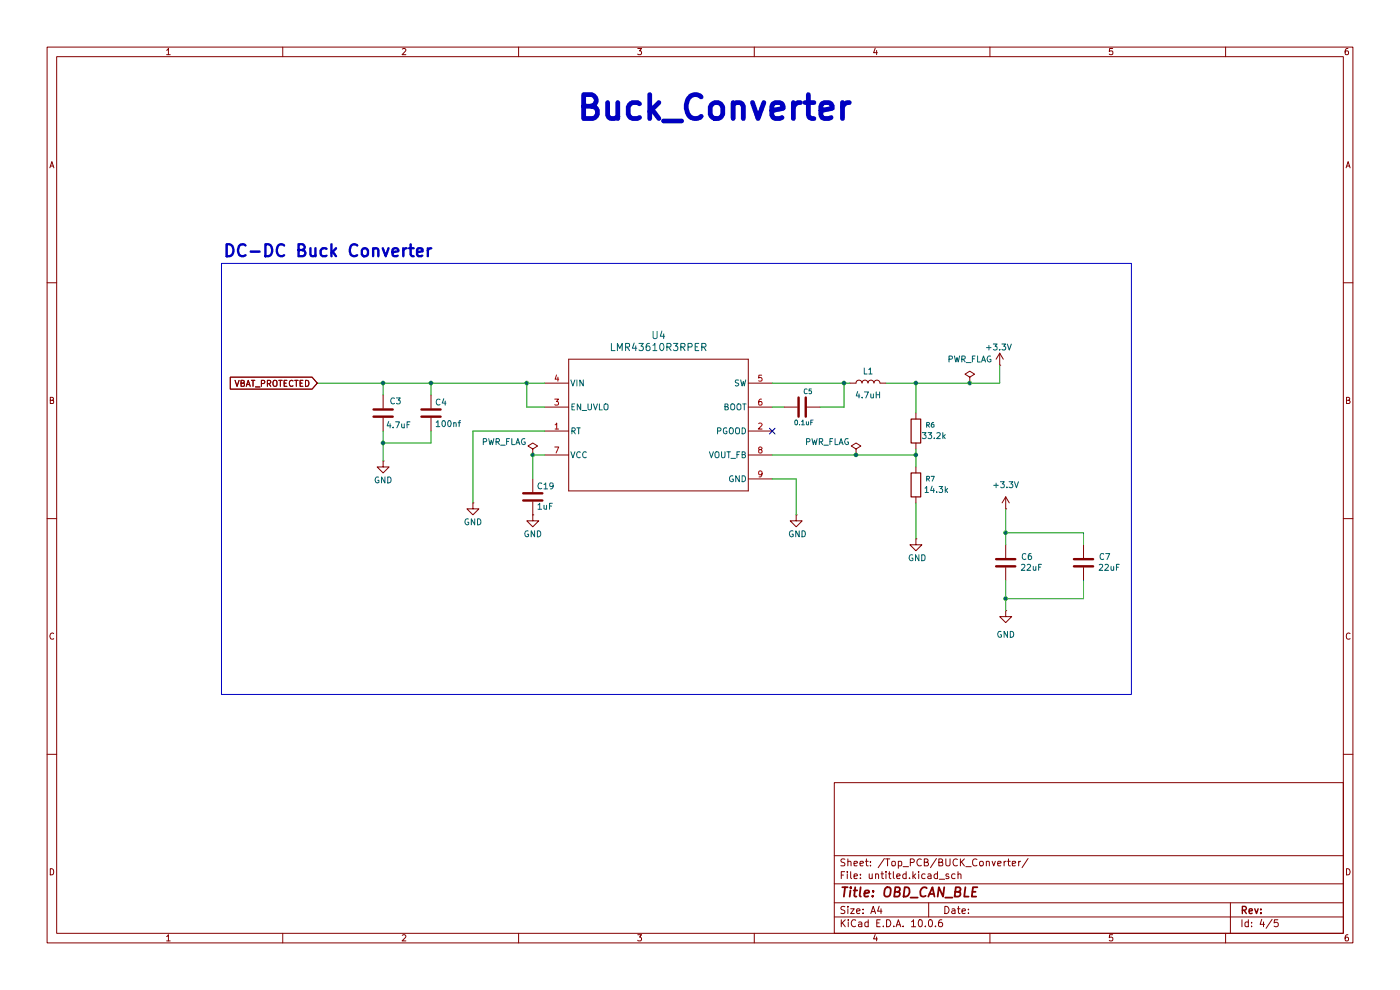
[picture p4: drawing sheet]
(kicad_sch
 (version 20260306)
 (generator "eeschema")
 (generator_version "10.0")
 (paper "A4")
 (title_block
  (title "OBD_CAN_BLE"))
 (lib_symbols
  (symbol "2026-10-13_06-47-46:LMR43610R3RPER"
   (pin_names
    (offset 0.254)) (exclude_from_sim no) (in_bom yes) (on_board yes)
   (in_pos_files yes)
   (duplicate_pin_numbers_are_jumpers no)
   (property "Reference" "U" (at 0 2.54 0) (show_name no) (do_not_autoplace no) (effects (font (size 1.524 1.524))))
   (property "Value" "LMR43610R3RPER" (at 0 0 0) (show_name no) (do_not_autoplace no) (effects (font (size 1.524 1.524))))
   (property "Footprint" "RPE0009A-MFG" (at 0 0 0) (show_name no) (do_not_autoplace no) (hide yes) (effects (font (size 1.27 1.27)
    (italic yes))))
   (property "Datasheet" "https://www.ti.com/lit/gpn/lmr43610" (at 0 0 0) (show_name no) (do_not_autoplace no) (hide yes) (effects (font (size 1.27 1.27)
    (italic yes))))
   (property "Description" "" (at 0 0 0) (show_name no) (do_not_autoplace no) (hide yes) (effects (font (size 1.27 1.27))))
   (property "ki_locked" "" (at 0 0 0) (show_name no) (do_not_autoplace no) (effects (font (size 1.27 1.27))))
   (symbol "LMR43610R3RPER_0_1"
    (polyline (pts (xy 5.08 5.08) (xy 5.08 -22.86)) (stroke (width 0.2032) (type default)) (fill (type none)))
    (polyline (pts (xy 5.08 -22.86) (xy 43.18 -22.86)) (stroke (width 0.2032) (type default)) (fill (type none)))
    (polyline (pts (xy 43.18 5.08) (xy 5.08 5.08)) (stroke (width 0.2032) (type default)) (fill (type none)))
    (polyline (pts (xy 43.18 -22.86) (xy 43.18 5.08)) (stroke (width 0.2032) (type default)) (fill (type none)))
    (pin unspecified line (at 0 -10.16 0) (length 5.08) (name "RT" (effects (font (size 1.27 1.27)))) (number "1" (effects (font (size 1.27 1.27)))))
    (pin open_collector line (at 48.26 -10.16 180) (length 5.08) (name "PGOOD" (effects (font (size 1.27 1.27)))) (number "2" (effects (font (size 1.27 1.27)))))
    (pin input line (at 0 -5.08 0) (length 5.08) (name "EN_UVLO" (effects (font (size 1.27 1.27)))) (number "3" (effects (font (size 1.27 1.27)))))
    (pin power_in line (at 0 0 0) (length 5.08) (name "VIN" (effects (font (size 1.27 1.27)))) (number "4" (effects (font (size 1.27 1.27)))))
    (pin unspecified line (at 48.26 0 180) (length 5.08) (name "SW" (effects (font (size 1.27 1.27)))) (number "5" (effects (font (size 1.27 1.27)))))
    (pin unspecified line (at 48.26 -5.08 180) (length 5.08) (name "BOOT" (effects (font (size 1.27 1.27)))) (number "6" (effects (font (size 1.27 1.27)))))
    (pin power_in line (at 0 -15.24 0) (length 5.08) (name "VCC" (effects (font (size 1.27 1.27)))) (number "7" (effects (font (size 1.27 1.27)))))
    (pin power_in line (at 48.26 -15.24 180) (length 5.08) (name "VOUT_FB" (effects (font (size 1.27 1.27)))) (number "8" (effects (font (size 1.27 1.27)))))
    (pin power_in line (at 48.26 -20.32 180) (length 5.08) (name "GND" (effects (font (size 1.27 1.27)))) (number "9" (effects (font (size 1.27 1.27))))))
   (embedded_fonts no))
  (symbol "Device:C"
   (pin_numbers (hide yes))
   (pin_names
    (offset 0.254)) (exclude_from_sim no) (in_bom yes) (on_board yes)
   (in_pos_files yes)
   (duplicate_pin_numbers_are_jumpers no)
   (property "Reference" "C" (at 0.635 2.54 0) (show_name no) (do_not_autoplace no) (effects (font (size 1.27 1.27)) (justify left)))
   (property "Value" "C" (at 0.635 -2.54 0) (show_name no) (do_not_autoplace no) (effects (font (size 1.27 1.27)) (justify left)))
   (property "Footprint" "" (at 0.9652 -3.81 0) (show_name no) (do_not_autoplace no) (hide yes) (effects (font (size 1.27 1.27))))
   (property "Datasheet" "" (at 0 0 0) (show_name no) (do_not_autoplace no) (hide yes) (effects (font (size 1.27 1.27))))
   (property "Description" "Unpolarized capacitor" (at 0 0 0) (show_name no) (do_not_autoplace no) (hide yes) (effects (font (size 1.27 1.27))))
   (symbol "C_0_1"
    (polyline (pts (xy -2.032 0.762) (xy 2.032 0.762)) (stroke (width 0.508) (type default)) (fill (type none)))
    (polyline (pts (xy -2.032 -0.762) (xy 2.032 -0.762)) (stroke (width 0.508) (type default)) (fill (type none))))
   (symbol "C_1_1"
    (pin passive line (at 0 3.81 270) (length 2.794) (name "" (effects (font (size 1.27 1.27)))) (number "1" (effects (font (size 1.27 1.27)))))
    (pin passive line (at 0 -3.81 90) (length 2.794) (name "" (effects (font (size 1.27 1.27)))) (number "2" (effects (font (size 1.27 1.27))))))
   (embedded_fonts no))
  (symbol "Device:L"
   (pin_numbers (hide yes))
   (pin_names
    (offset 1.016) (hide yes)) (exclude_from_sim no) (in_bom yes) (on_board yes)
   (in_pos_files yes)
   (duplicate_pin_numbers_are_jumpers no)
   (property "Reference" "L" (at -1.27 0 90) (show_name no) (do_not_autoplace no) (effects (font (size 1.27 1.27))))
   (property "Value" "L" (at 1.905 0 90) (show_name no) (do_not_autoplace no) (effects (font (size 1.27 1.27))))
   (property "Footprint" "" (at 0 0 0) (show_name no) (do_not_autoplace no) (hide yes) (effects (font (size 1.27 1.27))))
   (property "Datasheet" "" (at 0 0 0) (show_name no) (do_not_autoplace no) (hide yes) (effects (font (size 1.27 1.27))))
   (property "Description" "Inductor" (at 0 0 0) (show_name no) (do_not_autoplace no) (hide yes) (effects (font (size 1.27 1.27))))
   (symbol "L_0_1"
    (arc (start 0 2.54) (mid 0.6323 1.905) (end 0 1.27) (stroke (width 0) (type default)) (fill (type none)))
    (arc (start 0 1.27) (mid 0.6323 0.635) (end 0 0) (stroke (width 0) (type default)) (fill (type none)))
    (arc (start 0 0) (mid 0.6323 -0.635) (end 0 -1.27) (stroke (width 0) (type default)) (fill (type none)))
    (arc (start 0 -1.27) (mid 0.6323 -1.905) (end 0 -2.54) (stroke (width 0) (type default)) (fill (type none))))
   (symbol "L_1_1"
    (pin passive line (at 0 3.81 270) (length 1.27) (name "1" (effects (font (size 1.27 1.27)))) (number "1" (effects (font (size 1.27 1.27)))))
    (pin passive line (at 0 -3.81 90) (length 1.27) (name "2" (effects (font (size 1.27 1.27)))) (number "2" (effects (font (size 1.27 1.27))))))
   (embedded_fonts no))
  (symbol "Device:R"
   (pin_numbers (hide yes))
   (pin_names
    (offset 0)) (exclude_from_sim no) (in_bom yes) (on_board yes)
   (in_pos_files yes)
   (duplicate_pin_numbers_are_jumpers no)
   (property "Reference" "R" (at 2.032 0 90) (show_name no) (do_not_autoplace no) (effects (font (size 1.27 1.27))))
   (property "Value" "R" (at 0 0 90) (show_name no) (do_not_autoplace no) (effects (font (size 1.27 1.27))))
   (property "Footprint" "" (at -1.778 0 90) (show_name no) (do_not_autoplace no) (hide yes) (effects (font (size 1.27 1.27))))
   (property "Datasheet" "" (at 0 0 0) (show_name no) (do_not_autoplace no) (hide yes) (effects (font (size 1.27 1.27))))
   (property "Description" "Resistor" (at 0 0 0) (show_name no) (do_not_autoplace no) (hide yes) (effects (font (size 1.27 1.27))))
   (symbol "R_0_1"
    (rectangle (start -1.016 -2.54) (end 1.016 2.54) (stroke (width 0.254) (type default)) (fill (type none))))
   (symbol "R_1_1"
    (pin passive line (at 0 3.81 270) (length 1.27) (name "" (effects (font (size 1.27 1.27)))) (number "1" (effects (font (size 1.27 1.27)))))
    (pin passive line (at 0 -3.81 90) (length 1.27) (name "" (effects (font (size 1.27 1.27)))) (number "2" (effects (font (size 1.27 1.27))))))
   (embedded_fonts no))
  (symbol "power:+3.3V"
   (power global)
   (pin_numbers (hide yes))
   (pin_names
    (offset 0) (hide yes)) (exclude_from_sim no) (in_bom yes) (on_board yes)
   (in_pos_files yes)
   (duplicate_pin_numbers_are_jumpers no)
   (property "Reference" "#PWR" (at 0 -3.81 0) (show_name no) (do_not_autoplace no) (hide yes) (effects (font (size 1.27 1.27))))
   (property "Value" "+3.3V" (at 0 3.556 0) (show_name no) (do_not_autoplace no) (effects (font (size 1.27 1.27))))
   (property "Footprint" "" (at 0 0 0) (show_name no) (do_not_autoplace no) (hide yes) (effects (font (size 1.27 1.27))))
   (property "Datasheet" "" (at 0 0 0) (show_name no) (do_not_autoplace no) (hide yes) (effects (font (size 1.27 1.27))))
   (property "Description" "Power symbol creates a global label with name \"+3.3V\"" (at 0 0 0) (show_name no) (do_not_autoplace no) (hide yes) (effects (font (size 1.27 1.27))))
   (symbol "+3.3V_0_1"
    (polyline (pts (xy -0.762 1.27) (xy 0 2.54)) (stroke (width 0) (type default)) (fill (type none)))
    (polyline (pts (xy 0 2.54) (xy 0.762 1.27)) (stroke (width 0) (type default)) (fill (type none)))
    (polyline (pts (xy 0 0) (xy 0 2.54)) (stroke (width 0) (type default)) (fill (type none))))
   (symbol "+3.3V_1_1"
    (pin power_in line (at 0 0 90) (length 0) (name "" (effects (font (size 1.27 1.27)))) (number "1" (effects (font (size 1.27 1.27))))))
   (embedded_fonts no))
  (symbol "power:GND"
   (power global)
   (pin_numbers (hide yes))
   (pin_names
    (offset 0) (hide yes)) (exclude_from_sim no) (in_bom yes) (on_board yes)
   (in_pos_files yes)
   (duplicate_pin_numbers_are_jumpers no)
   (property "Reference" "#PWR" (at 0 -6.35 0) (show_name no) (do_not_autoplace no) (hide yes) (effects (font (size 1.27 1.27))))
   (property "Value" "GND" (at 0 -3.81 0) (show_name no) (do_not_autoplace no) (effects (font (size 1.27 1.27))))
   (property "Footprint" "" (at 0 0 0) (show_name no) (do_not_autoplace no) (hide yes) (effects (font (size 1.27 1.27))))
   (property "Datasheet" "" (at 0 0 0) (show_name no) (do_not_autoplace no) (hide yes) (effects (font (size 1.27 1.27))))
   (property "Description" "Power symbol creates a global label with name \"GND\" , ground" (at 0 0 0) (show_name no) (do_not_autoplace no) (hide yes) (effects (font (size 1.27 1.27))))
   (symbol "GND_0_1"
    (polyline (pts (xy 0 0) (xy 0 -1.27) (xy 1.27 -1.27) (xy 0 -2.54) (xy -1.27 -1.27) (xy 0 -1.27)) (stroke (width 0) (type default)) (fill (type none))))
   (symbol "GND_1_1"
    (pin power_in line (at 0 0 270) (length 0) (name "" (effects (font (size 1.27 1.27)))) (number "1" (effects (font (size 1.27 1.27))))))
   (embedded_fonts no))
  (symbol "power:PWR_FLAG"
   (power global)
   (pin_numbers (hide yes))
   (pin_names
    (offset 0) (hide yes)) (exclude_from_sim no) (in_bom yes) (on_board yes)
   (in_pos_files yes)
   (duplicate_pin_numbers_are_jumpers no)
   (property "Reference" "#FLG" (at 0 1.905 0) (show_name no) (do_not_autoplace no) (hide yes) (effects (font (size 1.27 1.27))))
   (property "Value" "PWR_FLAG" (at 0 3.81 0) (show_name no) (do_not_autoplace no) (effects (font (size 1.27 1.27))))
   (property "Footprint" "" (at 0 0 0) (show_name no) (do_not_autoplace no) (hide yes) (effects (font (size 1.27 1.27))))
   (property "Datasheet" "" (at 0 0 0) (show_name no) (do_not_autoplace no) (hide yes) (effects (font (size 1.27 1.27))))
   (property "Description" "Special symbol for telling ERC where power comes from" (at 0 0 0) (show_name no) (do_not_autoplace no) (hide yes) (effects (font (size 1.27 1.27))))
   (symbol "PWR_FLAG_0_0"
    (pin power_out line (at 0 0 90) (length 0) (name "" (effects (font (size 1.27 1.27)))) (number "1" (effects (font (size 1.27 1.27))))))
   (symbol "PWR_FLAG_0_1"
    (polyline (pts (xy 0 0) (xy 0 1.27) (xy -1.016 1.905) (xy 0 2.54) (xy 1.016 1.905) (xy 0 1.27)) (stroke (width 0) (type default)) (fill (type none))))
   (embedded_fonts no)))
 (rectangle
  (start 46.99 55.88)
  (end 240.03 147.32)
  (stroke (width 0) (type default))
  (fill (type none)))
 (text "DC-DC Buck Converter"
  (exclude_from_sim no)
  (at 69.596 53.467 0)
  (effects (font (size 2.54 2.54) (thickness 0.508)
    (bold yes))))
 (text "Buck_Converter\n"
  (exclude_from_sim no)
  (at 151.638 23.114 0)
  (effects (font (size 5.08 5.08) (thickness 1.016)
    (bold yes))))
 (junction
  (at 213.36 113.03)
  (diameter 0)
  (color 0 0 0 0))
 (junction
  (at 194.31 81.28)
  (diameter 0)
  (color 0 0 0 0))
 (junction
  (at 113.03 96.52)
  (diameter 0)
  (color 0 0 0 0))
 (junction
  (at 213.36 127)
  (diameter 0)
  (color 0 0 0 0))
 (junction
  (at 111.76 81.28)
  (diameter 0)
  (color 0 0 0 0))
 (junction
  (at 205.74 81.28)
  (diameter 0)
  (color 0 0 0 0))
 (junction
  (at 179.07 81.28)
  (diameter 0)
  (color 0 0 0 0))
 (junction
  (at 91.44 81.28)
  (diameter 0)
  (color 0 0 0 0))
 (junction
  (at 81.28 93.98)
  (diameter 0)
  (color 0 0 0 0))
 (junction
  (at 81.28 81.28)
  (diameter 0)
  (color 0 0 0 0))
 (junction
  (at 194.31 96.52)
  (diameter 0)
  (color 0 0 0 0))
 (junction
  (at 181.61 96.52)
  (diameter 0)
  (color 0 0 0 0))
 (no_connect
  (at 163.83 91.44))
 (wire
  (pts (xy 163.83 81.28) (xy 179.07 81.28))
  (stroke (width 0) (type default)))
 (wire
  (pts (xy 81.28 93.98) (xy 81.28 97.79))
  (stroke (width 0) (type default)))
 (wire
  (pts (xy 212.09 77.47) (xy 212.09 81.28))
  (stroke (width 0) (type default)))
 (wire
  (pts (xy 179.07 81.28) (xy 180.34 81.28))
  (stroke (width 0) (type default)))
 (wire
  (pts (xy 194.31 81.28) (xy 205.74 81.28))
  (stroke (width 0) (type default)))
 (wire
  (pts (xy 213.36 113.03) (xy 229.87 113.03))
  (stroke (width 0) (type default)))
 (wire
  (pts (xy 229.87 123.19) (xy 229.87 127))
  (stroke (width 0) (type default)))
 (wire
  (pts (xy 194.31 81.28) (xy 194.31 87.63))
  (stroke (width 0) (type default)))
 (wire
  (pts (xy 213.36 127) (xy 213.36 129.54))
  (stroke (width 0) (type default)))
 (wire
  (pts (xy 111.76 81.28) (xy 111.76 86.36))
  (stroke (width 0) (type default)))
 (wire
  (pts (xy 81.28 91.44) (xy 81.28 93.98))
  (stroke (width 0) (type default)))
 (wire
  (pts (xy 100.33 91.44) (xy 100.33 106.68))
  (stroke (width 0) (type default)))
 (wire
  (pts (xy 67.31 81.28) (xy 111.76 81.28))
  (stroke (width 0) (type default)))
 (wire
  (pts (xy 111.76 86.36) (xy 115.57 86.36))
  (stroke (width 0) (type default)))
 (wire
  (pts (xy 179.07 86.36) (xy 179.07 81.28))
  (stroke (width 0) (type default)))
 (wire
  (pts (xy 100.33 91.44) (xy 115.57 91.44))
  (stroke (width 0) (type default)))
 (wire
  (pts (xy 163.83 96.52) (xy 181.61 96.52))
  (stroke (width 0) (type default)))
 (wire
  (pts (xy 194.31 106.68) (xy 194.31 114.3))
  (stroke (width 0) (type default)))
 (wire
  (pts (xy 163.83 101.6) (xy 168.91 101.6))
  (stroke (width 0) (type default)))
 (wire
  (pts (xy 194.31 95.25) (xy 194.31 96.52))
  (stroke (width 0) (type default)))
 (wire
  (pts (xy 187.96 81.28) (xy 194.31 81.28))
  (stroke (width 0) (type default)))
 (wire
  (pts (xy 111.76 81.28) (xy 115.57 81.28))
  (stroke (width 0) (type default)))
 (wire
  (pts (xy 213.36 123.19) (xy 213.36 127))
  (stroke (width 0) (type default)))
 (wire
  (pts (xy 115.57 96.52) (xy 113.03 96.52))
  (stroke (width 0) (type default)))
 (wire
  (pts (xy 205.74 81.28) (xy 212.09 81.28))
  (stroke (width 0) (type default)))
 (wire
  (pts (xy 213.36 115.57) (xy 213.36 113.03))
  (stroke (width 0) (type default)))
 (wire
  (pts (xy 163.83 86.36) (xy 166.37 86.36))
  (stroke (width 0) (type default)))
 (wire
  (pts (xy 229.87 127) (xy 213.36 127))
  (stroke (width 0) (type default)))
 (wire
  (pts (xy 229.87 115.57) (xy 229.87 113.03))
  (stroke (width 0) (type default)))
 (wire
  (pts (xy 91.44 91.44) (xy 91.44 93.98))
  (stroke (width 0) (type default)))
 (wire
  (pts (xy 113.03 96.52) (xy 113.03 101.6))
  (stroke (width 0) (type default)))
 (wire
  (pts (xy 91.44 81.28) (xy 91.44 83.82))
  (stroke (width 0) (type default)))
 (wire
  (pts (xy 173.99 86.36) (xy 179.07 86.36))
  (stroke (width 0) (type default)))
 (wire
  (pts (xy 81.28 83.82) (xy 81.28 81.28))
  (stroke (width 0) (type default)))
 (wire
  (pts (xy 194.31 96.52) (xy 194.31 99.06))
  (stroke (width 0) (type default)))
 (wire
  (pts (xy 91.44 93.98) (xy 81.28 93.98))
  (stroke (width 0) (type default)))
 (wire
  (pts (xy 181.61 96.52) (xy 194.31 96.52))
  (stroke (width 0) (type default)))
 (wire
  (pts (xy 168.91 101.6) (xy 168.91 109.22))
  (stroke (width 0) (type default)))
 (wire
  (pts (xy 213.36 107.95) (xy 213.36 113.03))
  (stroke (width 0) (type default)))
 (global_label "VBAT_PROTECTED"
  (shape input)
  (at 67.31 81.28 180)
  (fields_autoplaced yes)
  (effects (font (size 1.27 1.27)) (justify right))
  (property "Intersheetrefs" "${INTERSHEET_REFS}" (at 48.2987 81.28 0) (hide yes) (show_name no) (do_not_autoplace no) (effects (font (size 1.27 1.27)) (justify right))))
 (symbol
  (lib_id "Device:R")
  (at 194.31 91.44 180)
  (unit 1)
  (body_style 1)
  (exclude_from_sim no)
  (in_bom yes)
  (on_board yes)
  (in_pos_files yes)
  (dnp no)
  (property "Reference" "R6" (at 197.358 90.17 0) (show_name no) (do_not_autoplace no) (effects (font (size 1.016 1.016))))
  (property "Value" "33.2k" (at 198.12 92.456 0) (show_name no) (do_not_autoplace no) (effects (font (size 1.27 1.27))))
  (property "Footprint" "Resistor_SMD:R_0402_1005Metric" (at 196.088 91.44 90) (hide yes) (show_name no) (do_not_autoplace no) (effects (font (size 1.27 1.27))))
  (property "Datasheet" "https://www.vishay.com/docs/20132/rca-sre3.pdf" (at 194.31 91.44 0) (hide yes) (show_name no) (do_not_autoplace no) (effects (font (size 1.27 1.27))))
  (property "Description" "Resistor" (at 194.31 91.44 0) (hide yes) (show_name no) (do_not_autoplace no) (effects (font (size 1.27 1.27))))
  (property "Supplier" "Digikey" (at 194.31 91.44 0) (hide yes) (show_name no) (do_not_autoplace no) (effects (font (size 1.27 1.27))))
  (property "Supplier_Part_Number" "541-RCA0402100KFKEDSRCT-ND" (at 194.31 91.44 0) (hide yes) (show_name no) (do_not_autoplace no) (effects (font (size 1.27 1.27))))
  (property "MPN" "RCA0402100KFKEDSR" (at 194.31 91.44 0) (hide yes) (show_name no) (do_not_autoplace no) (effects (font (size 1.27 1.27))))
  (property "Manufacturer" "Vishay Dale" (at 194.31 91.44 0) (hide yes) (show_name no) (do_not_autoplace no) (effects (font (size 1.27 1.27))))
  (property "KLC_S3.3" "" (at 194.31 91.44 0) (hide yes) (show_name no) (do_not_autoplace no) (effects (font (size 1.27 1.27))))
  (property "KLC_S4.1" "" (at 194.31 91.44 0) (hide yes) (show_name no) (do_not_autoplace no) (effects (font (size 1.27 1.27))))
  (pin "2")
  (pin "1"))
 (symbol
  (lib_id "Device:C")
  (at 91.44 87.63 0)
  (unit 1)
  (body_style 1)
  (exclude_from_sim no)
  (in_bom yes)
  (on_board yes)
  (in_pos_files yes)
  (dnp no)
  (property "Reference" "C4" (at 92.202 85.344 0) (show_name no) (do_not_autoplace no) (effects (font (size 1.27 1.27)) (justify left)))
  (property "Value" "100nf" (at 92.202 89.916 0) (show_name no) (do_not_autoplace no) (effects (font (size 1.27 1.27)) (justify left)))
  (property "Footprint" "Capacitor_SMD:C_0805_2012Metric_Pad1.18x1.45mm_HandSolder" (at 92.4052 91.44 0) (hide yes) (show_name no) (do_not_autoplace no) (effects (font (size 1.27 1.27))))
  (property "Datasheet" "" (at 91.44 87.63 0) (hide yes) (show_name no) (do_not_autoplace no) (effects (font (size 1.27 1.27))))
  (property "Description" "Unpolarized capacitor" (at 91.44 87.63 0) (hide yes) (show_name no) (do_not_autoplace no) (effects (font (size 1.27 1.27))))
  (pin "1")
  (pin "2"))
 (symbol
  (lib_id "power:PWR_FLAG")
  (at 205.74 81.28 0)
  (unit 1)
  (body_style 1)
  (exclude_from_sim no)
  (in_bom yes)
  (on_board yes)
  (in_pos_files yes)
  (dnp no)
  (fields_autoplaced yes)
  (property "Reference" "#FLG05" (at 205.74 79.375 0) (hide yes) (show_name no) (do_not_autoplace no) (effects (font (size 1.27 1.27))))
  (property "Value" "PWR_FLAG" (at 205.74 76.2 0) (show_name no) (do_not_autoplace no) (effects (font (size 1.27 1.27))))
  (property "Footprint" "" (at 205.74 81.28 0) (hide yes) (show_name no) (do_not_autoplace no) (effects (font (size 1.27 1.27))))
  (property "Datasheet" "" (at 205.74 81.28 0) (hide yes) (show_name no) (do_not_autoplace no) (effects (font (size 1.27 1.27))))
  (property "Description" "Special symbol for telling ERC where power comes from" (at 205.74 81.28 0) (hide yes) (show_name no) (do_not_autoplace no) (effects (font (size 1.27 1.27))))
  (pin "1"))
 (symbol
  (lib_id "power:GND")
  (at 81.28 97.79 0)
  (unit 1)
  (body_style 1)
  (exclude_from_sim no)
  (in_bom yes)
  (on_board yes)
  (in_pos_files yes)
  (dnp no)
  (property "Reference" "#PWR011" (at 81.28 104.14 0) (hide yes) (show_name no) (do_not_autoplace no) (effects (font (size 1.27 1.27))))
  (property "Value" "GND" (at 81.28 101.854 0) (show_name no) (do_not_autoplace no) (effects (font (size 1.27 1.27))))
  (property "Footprint" "" (at 81.28 97.79 0) (hide yes) (show_name no) (do_not_autoplace no) (effects (font (size 1.27 1.27))))
  (property "Datasheet" "" (at 81.28 97.79 0) (hide yes) (show_name no) (do_not_autoplace no) (effects (font (size 1.27 1.27))))
  (property "Description" "Power symbol creates a global label with name \"GND\" , ground" (at 81.28 97.79 0) (hide yes) (show_name no) (do_not_autoplace no) (effects (font (size 1.27 1.27))))
  (pin "1"))
 (symbol
  (lib_id "Device:C")
  (at 213.36 119.38 180)
  (unit 1)
  (body_style 1)
  (exclude_from_sim no)
  (in_bom yes)
  (on_board yes)
  (in_pos_files yes)
  (dnp no)
  (property "Reference" "C6" (at 219.202 118.11 0) (show_name no) (do_not_autoplace no) (effects (font (size 1.27 1.27)) (justify left)))
  (property "Value" "22uF" (at 221.234 120.396 0) (show_name no) (do_not_autoplace no) (effects (font (size 1.27 1.27)) (justify left)))
  (property "Footprint" "Capacitor_SMD:C_0805_2012Metric_Pad1.18x1.45mm_HandSolder" (at 212.3948 115.57 0) (hide yes) (show_name no) (do_not_autoplace no) (effects (font (size 1.27 1.27))))
  (property "Datasheet" "" (at 213.36 119.38 0) (hide yes) (show_name no) (do_not_autoplace no) (effects (font (size 1.27 1.27))))
  (property "Description" "Unpolarized capacitor" (at 213.36 119.38 0) (hide yes) (show_name no) (do_not_autoplace no) (effects (font (size 1.27 1.27))))
  (pin "1")
  (pin "2"))
 (symbol
  (lib_id "Device:R")
  (at 194.31 102.87 180)
  (unit 1)
  (body_style 1)
  (exclude_from_sim no)
  (in_bom yes)
  (on_board yes)
  (in_pos_files yes)
  (dnp no)
  (property "Reference" "R7" (at 197.358 101.6 0) (show_name no) (do_not_autoplace no) (effects (font (size 1.016 1.016))))
  (property "Value" "14.3k" (at 198.628 103.886 0) (show_name no) (do_not_autoplace no) (effects (font (size 1.27 1.27))))
  (property "Footprint" "Resistor_SMD:R_0402_1005Metric" (at 196.088 102.87 90) (hide yes) (show_name no) (do_not_autoplace no) (effects (font (size 1.27 1.27))))
  (property "Datasheet" "https://www.we-online.com/components/products/datasheet/560112110113.pdf" (at 194.31 102.87 0) (hide yes) (show_name no) (do_not_autoplace no) (effects (font (size 1.27 1.27))))
  (property "Description" "Resistor" (at 194.31 102.87 0) (hide yes) (show_name no) (do_not_autoplace no) (effects (font (size 1.27 1.27))))
  (property "Supplier" "Digikey" (at 194.31 102.87 0) (hide yes) (show_name no) (do_not_autoplace no) (effects (font (size 1.27 1.27))))
  (property "Supplier_Part_Number" "732-560112110113CT-ND" (at 194.31 102.87 0) (hide yes) (show_name no) (do_not_autoplace no) (effects (font (size 1.27 1.27))))
  (property "MPN" "560112110113" (at 194.31 102.87 0) (hide yes) (show_name no) (do_not_autoplace no) (effects (font (size 1.27 1.27))))
  (property "Manufacturer" "Würth Elektronik" (at 194.31 102.87 0) (hide yes) (show_name no) (do_not_autoplace no) (effects (font (size 1.27 1.27))))
  (property "KLC_S3.3" "" (at 194.31 102.87 0) (hide yes) (show_name no) (do_not_autoplace no) (effects (font (size 1.27 1.27))))
  (property "KLC_S4.1" "" (at 194.31 102.87 0) (hide yes) (show_name no) (do_not_autoplace no) (effects (font (size 1.27 1.27))))
  (pin "2")
  (pin "1"))
 (symbol
  (lib_id "Device:C")
  (at 81.28 87.63 0)
  (unit 1)
  (body_style 1)
  (exclude_from_sim no)
  (in_bom yes)
  (on_board yes)
  (in_pos_files yes)
  (dnp no)
  (property "Reference" "C3" (at 82.55 85.09 0) (show_name no) (do_not_autoplace no) (effects (font (size 1.27 1.27)) (justify left)))
  (property "Value" "4.7uF" (at 81.788 90.17 0) (show_name no) (do_not_autoplace no) (effects (font (size 1.27 1.27)) (justify left)))
  (property "Footprint" "Capacitor_SMD:C_0805_2012Metric_Pad1.18x1.45mm_HandSolder" (at 82.2452 91.44 0) (hide yes) (show_name no) (do_not_autoplace no) (effects (font (size 1.27 1.27))))
  (property "Datasheet" "" (at 81.28 87.63 0) (hide yes) (show_name no) (do_not_autoplace no) (effects (font (size 1.27 1.27))))
  (property "Description" "Unpolarized capacitor" (at 81.28 87.63 0) (hide yes) (show_name no) (do_not_autoplace no) (effects (font (size 1.27 1.27))))
  (pin "1")
  (pin "2"))
 (symbol
  (lib_id "power:PWR_FLAG")
  (at 181.61 96.52 0)
  (unit 1)
  (body_style 1)
  (exclude_from_sim no)
  (in_bom yes)
  (on_board yes)
  (in_pos_files yes)
  (dnp no)
  (property "Reference" "#FLG08" (at 181.61 94.615 0) (hide yes) (show_name no) (do_not_autoplace no) (effects (font (size 1.27 1.27))))
  (property "Value" "PWR_FLAG" (at 175.514 93.726 0) (show_name no) (do_not_autoplace no) (effects (font (size 1.27 1.27))))
  (property "Footprint" "" (at 181.61 96.52 0) (hide yes) (show_name no) (do_not_autoplace no) (effects (font (size 1.27 1.27))))
  (property "Datasheet" "" (at 181.61 96.52 0) (hide yes) (show_name no) (do_not_autoplace no) (effects (font (size 1.27 1.27))))
  (property "Description" "Special symbol for telling ERC where power comes from" (at 181.61 96.52 0) (hide yes) (show_name no) (do_not_autoplace no) (effects (font (size 1.27 1.27))))
  (pin "1"))
 (symbol
  (lib_id "power:GND")
  (at 194.31 114.3 0)
  (unit 1)
  (body_style 1)
  (exclude_from_sim no)
  (in_bom yes)
  (on_board yes)
  (in_pos_files yes)
  (dnp no)
  (property "Reference" "#PWR045" (at 194.31 120.65 0) (hide yes) (show_name no) (do_not_autoplace no) (effects (font (size 1.27 1.27))))
  (property "Value" "GND" (at 192.532 118.364 0) (show_name no) (do_not_autoplace no) (effects (font (size 1.27 1.27)) (justify left)))
  (property "Footprint" "" (at 194.31 114.3 0) (hide yes) (show_name no) (do_not_autoplace no) (effects (font (size 1.27 1.27))))
  (property "Datasheet" "" (at 194.31 114.3 0) (hide yes) (show_name no) (do_not_autoplace no) (effects (font (size 1.27 1.27))))
  (property "Description" "Power symbol creates a global label with name \"GND\" , ground" (at 194.31 114.3 0) (hide yes) (show_name no) (do_not_autoplace no) (effects (font (size 1.27 1.27))))
  (pin "1"))
 (symbol
  (lib_id "2026-10-13_06-47-46:LMR43610R3RPER")
  (at 115.57 81.28 0)
  (unit 1)
  (body_style 1)
  (exclude_from_sim no)
  (in_bom yes)
  (on_board yes)
  (in_pos_files yes)
  (dnp no)
  (fields_autoplaced yes)
  (property "Reference" "U4" (at 139.7 71.12 0) (show_name no) (do_not_autoplace no) (effects (font (size 1.524 1.524))))
  (property "Value" "LMR43610R3RPER" (at 139.7 73.66 0) (show_name no) (do_not_autoplace no) (effects (font (size 1.524 1.524))))
  (property "Footprint" "LMR4361:RPE0009A-MFG" (at 115.57 81.28 0) (hide yes) (show_name no) (do_not_autoplace no) (effects (font (size 1.27 1.27)
    (italic yes))))
  (property "Datasheet" "https://www.ti.com/lit/gpn/lmr43610" (at 115.57 81.28 0) (hide yes) (show_name no) (do_not_autoplace no) (effects (font (size 1.27 1.27)
    (italic yes))))
  (property "Description" "" (at 115.57 81.28 0) (hide yes) (show_name no) (do_not_autoplace no) (effects (font (size 1.27 1.27))))
  (pin "1")
  (pin "3")
  (pin "2")
  (pin "5")
  (pin "7")
  (pin "8")
  (pin "6")
  (pin "4")
  (pin "9"))
 (symbol
  (lib_id "Device:C")
  (at 229.87 119.38 180)
  (unit 1)
  (body_style 1)
  (exclude_from_sim no)
  (in_bom yes)
  (on_board yes)
  (in_pos_files yes)
  (dnp no)
  (property "Reference" "C7" (at 235.712 118.11 0) (show_name no) (do_not_autoplace no) (effects (font (size 1.27 1.27)) (justify left)))
  (property "Value" "22uF" (at 237.744 120.396 0) (show_name no) (do_not_autoplace no) (effects (font (size 1.27 1.27)) (justify left)))
  (property "Footprint" "Capacitor_SMD:C_0805_2012Metric_Pad1.18x1.45mm_HandSolder" (at 228.9048 115.57 0) (hide yes) (show_name no) (do_not_autoplace no) (effects (font (size 1.27 1.27))))
  (property "Datasheet" "" (at 229.87 119.38 0) (hide yes) (show_name no) (do_not_autoplace no) (effects (font (size 1.27 1.27))))
  (property "Description" "Unpolarized capacitor" (at 229.87 119.38 0) (hide yes) (show_name no) (do_not_autoplace no) (effects (font (size 1.27 1.27))))
  (pin "1")
  (pin "2"))
 (symbol
  (lib_id "power:+3.3V")
  (at 213.36 107.95 0)
  (unit 1)
  (body_style 1)
  (exclude_from_sim no)
  (in_bom yes)
  (on_board yes)
  (in_pos_files yes)
  (dnp no)
  (fields_autoplaced yes)
  (property "Reference" "#PWR018" (at 213.36 111.76 0) (hide yes) (show_name no) (do_not_autoplace no) (effects (font (size 1.27 1.27))))
  (property "Value" "+3.3V" (at 213.36 102.87 0) (show_name no) (do_not_autoplace no) (effects (font (size 1.27 1.27))))
  (property "Footprint" "" (at 213.36 107.95 0) (hide yes) (show_name no) (do_not_autoplace no) (effects (font (size 1.27 1.27))))
  (property "Datasheet" "" (at 213.36 107.95 0) (hide yes) (show_name no) (do_not_autoplace no) (effects (font (size 1.27 1.27))))
  (property "Description" "Power symbol creates a global label with name \"+3.3V\"" (at 213.36 107.95 0) (hide yes) (show_name no) (do_not_autoplace no) (effects (font (size 1.27 1.27))))
  (pin "1"))
 (symbol
  (lib_id "Device:C")
  (at 170.18 86.36 90)
  (unit 1)
  (body_style 1)
  (exclude_from_sim no)
  (in_bom yes)
  (on_board yes)
  (in_pos_files yes)
  (dnp no)
  (property "Reference" "C5" (at 172.466 83.058 90) (show_name no) (do_not_autoplace no) (effects (font (size 1.016 1.016)) (justify left)))
  (property "Value" "0.1uF" (at 172.72 89.662 90) (show_name no) (do_not_autoplace no) (effects (font (size 1.016 1.016)) (justify left)))
  (property "Footprint" "Capacitor_SMD:C_0805_2012Metric_Pad1.18x1.45mm_HandSolder" (at 173.99 85.3948 0) (hide yes) (show_name no) (do_not_autoplace no) (effects (font (size 1.27 1.27))))
  (property "Datasheet" "" (at 170.18 86.36 0) (hide yes) (show_name no) (do_not_autoplace no) (effects (font (size 1.27 1.27))))
  (property "Description" "Unpolarized capacitor" (at 170.18 86.36 0) (hide yes) (show_name no) (do_not_autoplace no) (effects (font (size 1.27 1.27))))
  (pin "1")
  (pin "2"))
 (symbol
  (lib_id "Device:C")
  (at 113.03 105.41 0)
  (unit 1)
  (body_style 1)
  (exclude_from_sim no)
  (in_bom yes)
  (on_board yes)
  (in_pos_files yes)
  (dnp no)
  (property "Reference" "C19" (at 113.792 103.124 0) (show_name no) (do_not_autoplace no) (effects (font (size 1.27 1.27)) (justify left)))
  (property "Value" "1uF" (at 113.792 107.442 0) (show_name no) (do_not_autoplace no) (effects (font (size 1.27 1.27)) (justify left)))
  (property "Footprint" "Capacitor_SMD:C_0805_2012Metric_Pad1.18x1.45mm_HandSolder" (at 113.9952 109.22 0) (hide yes) (show_name no) (do_not_autoplace no) (effects (font (size 1.27 1.27))))
  (property "Datasheet" "" (at 113.03 105.41 0) (hide yes) (show_name no) (do_not_autoplace no) (effects (font (size 1.27 1.27))))
  (property "Description" "Unpolarized capacitor" (at 113.03 105.41 0) (hide yes) (show_name no) (do_not_autoplace no) (effects (font (size 1.27 1.27))))
  (pin "1")
  (pin "2"))
 (symbol
  (lib_id "power:PWR_FLAG")
  (at 113.03 96.52 0)
  (unit 1)
  (body_style 1)
  (exclude_from_sim no)
  (in_bom yes)
  (on_board yes)
  (in_pos_files yes)
  (dnp no)
  (property "Reference" "#FLG07" (at 113.03 94.615 0) (hide yes) (show_name no) (do_not_autoplace no) (effects (font (size 1.27 1.27))))
  (property "Value" "PWR_FLAG" (at 106.934 93.726 0) (show_name no) (do_not_autoplace no) (effects (font (size 1.27 1.27))))
  (property "Footprint" "" (at 113.03 96.52 0) (hide yes) (show_name no) (do_not_autoplace no) (effects (font (size 1.27 1.27))))
  (property "Datasheet" "" (at 113.03 96.52 0) (hide yes) (show_name no) (do_not_autoplace no) (effects (font (size 1.27 1.27))))
  (property "Description" "Special symbol for telling ERC where power comes from" (at 113.03 96.52 0) (hide yes) (show_name no) (do_not_autoplace no) (effects (font (size 1.27 1.27))))
  (pin "1"))
 (symbol
  (lib_id "power:+3.3V")
  (at 212.09 77.47 0)
  (unit 1)
  (body_style 1)
  (exclude_from_sim no)
  (in_bom yes)
  (on_board yes)
  (in_pos_files yes)
  (dnp no)
  (property "Reference" "#PWR01" (at 212.09 81.28 0) (hide yes) (show_name no) (do_not_autoplace no) (effects (font (size 1.27 1.27))))
  (property "Value" "+3.3V" (at 211.836 73.66 0) (show_name no) (do_not_autoplace no) (effects (font (size 1.27 1.27))))
  (property "Footprint" "" (at 212.09 77.47 0) (hide yes) (show_name no) (do_not_autoplace no) (effects (font (size 1.27 1.27))))
  (property "Datasheet" "" (at 212.09 77.47 0) (hide yes) (show_name no) (do_not_autoplace no) (effects (font (size 1.27 1.27))))
  (property "Description" "Power symbol creates a global label with name \"+3.3V\"" (at 212.09 77.47 0) (hide yes) (show_name no) (do_not_autoplace no) (effects (font (size 1.27 1.27))))
  (pin "1"))
 (symbol
  (lib_id "power:GND")
  (at 213.36 129.54 0)
  (unit 1)
  (body_style 1)
  (exclude_from_sim no)
  (in_bom yes)
  (on_board yes)
  (in_pos_files yes)
  (dnp no)
  (fields_autoplaced yes)
  (property "Reference" "#PWR019" (at 213.36 135.89 0) (hide yes) (show_name no) (do_not_autoplace no) (effects (font (size 1.27 1.27))))
  (property "Value" "GND" (at 213.36 134.62 0) (show_name no) (do_not_autoplace no) (effects (font (size 1.27 1.27))))
  (property "Footprint" "" (at 213.36 129.54 0) (hide yes) (show_name no) (do_not_autoplace no) (effects (font (size 1.27 1.27))))
  (property "Datasheet" "" (at 213.36 129.54 0) (hide yes) (show_name no) (do_not_autoplace no) (effects (font (size 1.27 1.27))))
  (property "Description" "Power symbol creates a global label with name \"GND\" , ground" (at 213.36 129.54 0) (hide yes) (show_name no) (do_not_autoplace no) (effects (font (size 1.27 1.27))))
  (pin "1"))
 (symbol
  (lib_id "power:GND")
  (at 168.91 109.22 0)
  (unit 1)
  (body_style 1)
  (exclude_from_sim no)
  (in_bom yes)
  (on_board yes)
  (in_pos_files yes)
  (dnp no)
  (property "Reference" "#PWR046" (at 168.91 115.57 0) (hide yes) (show_name no) (do_not_autoplace no) (effects (font (size 1.27 1.27))))
  (property "Value" "GND" (at 167.132 113.284 0) (show_name no) (do_not_autoplace no) (effects (font (size 1.27 1.27)) (justify left)))
  (property "Footprint" "" (at 168.91 109.22 0) (hide yes) (show_name no) (do_not_autoplace no) (effects (font (size 1.27 1.27))))
  (property "Datasheet" "" (at 168.91 109.22 0) (hide yes) (show_name no) (do_not_autoplace no) (effects (font (size 1.27 1.27))))
  (property "Description" "Power symbol creates a global label with name \"GND\" , ground" (at 168.91 109.22 0) (hide yes) (show_name no) (do_not_autoplace no) (effects (font (size 1.27 1.27))))
  (pin "1"))
 (symbol
  (lib_id "power:GND")
  (at 113.03 109.22 0)
  (unit 1)
  (body_style 1)
  (exclude_from_sim no)
  (in_bom yes)
  (on_board yes)
  (in_pos_files yes)
  (dnp no)
  (property "Reference" "#PWR013" (at 113.03 115.57 0) (hide yes) (show_name no) (do_not_autoplace no) (effects (font (size 1.27 1.27))))
  (property "Value" "GND" (at 113.03 113.284 0) (show_name no) (do_not_autoplace no) (effects (font (size 1.27 1.27))))
  (property "Footprint" "" (at 113.03 109.22 0) (hide yes) (show_name no) (do_not_autoplace no) (effects (font (size 1.27 1.27))))
  (property "Datasheet" "" (at 113.03 109.22 0) (hide yes) (show_name no) (do_not_autoplace no) (effects (font (size 1.27 1.27))))
  (property "Description" "Power symbol creates a global label with name \"GND\" , ground" (at 113.03 109.22 0) (hide yes) (show_name no) (do_not_autoplace no) (effects (font (size 1.27 1.27))))
  (pin "1"))
 (symbol
  (lib_id "power:GND")
  (at 100.33 106.68 0)
  (unit 1)
  (body_style 1)
  (exclude_from_sim no)
  (in_bom yes)
  (on_board yes)
  (in_pos_files yes)
  (dnp no)
  (property "Reference" "#PWR012" (at 100.33 113.03 0) (hide yes) (show_name no) (do_not_autoplace no) (effects (font (size 1.27 1.27))))
  (property "Value" "GND" (at 100.33 110.744 0) (show_name no) (do_not_autoplace no) (effects (font (size 1.27 1.27))))
  (property "Footprint" "" (at 100.33 106.68 0) (hide yes) (show_name no) (do_not_autoplace no) (effects (font (size 1.27 1.27))))
  (property "Datasheet" "" (at 100.33 106.68 0) (hide yes) (show_name no) (do_not_autoplace no) (effects (font (size 1.27 1.27))))
  (property "Description" "Power symbol creates a global label with name \"GND\" , ground" (at 100.33 106.68 0) (hide yes) (show_name no) (do_not_autoplace no) (effects (font (size 1.27 1.27))))
  (pin "1"))
 (symbol
  (lib_id "Device:L")
  (at 184.15 81.28 90)
  (unit 1)
  (body_style 1)
  (exclude_from_sim no)
  (in_bom yes)
  (on_board yes)
  (in_pos_files yes)
  (dnp no)
  (property "Reference" "L1" (at 184.15 78.74 90) (show_name no) (do_not_autoplace no) (effects (font (size 1.27 1.27))))
  (property "Value" "4.7uH" (at 184.15 83.82 90) (show_name no) (do_not_autoplace no) (effects (font (size 1.27 1.27))))
  (property "Footprint" "Inductor_SMD:L_0805_2012Metric_Pad1.05x1.20mm_HandSolder" (at 184.15 81.28 0) (hide yes) (show_name no) (do_not_autoplace no) (effects (font (size 1.27 1.27))))
  (property "Datasheet" "" (at 184.15 81.28 0) (hide yes) (show_name no) (do_not_autoplace no) (effects (font (size 1.27 1.27))))
  (property "Description" "Inductor" (at 184.15 81.28 0) (hide yes) (show_name no) (do_not_autoplace no) (effects (font (size 1.27 1.27))))
  (pin "1")
  (pin "2")))
